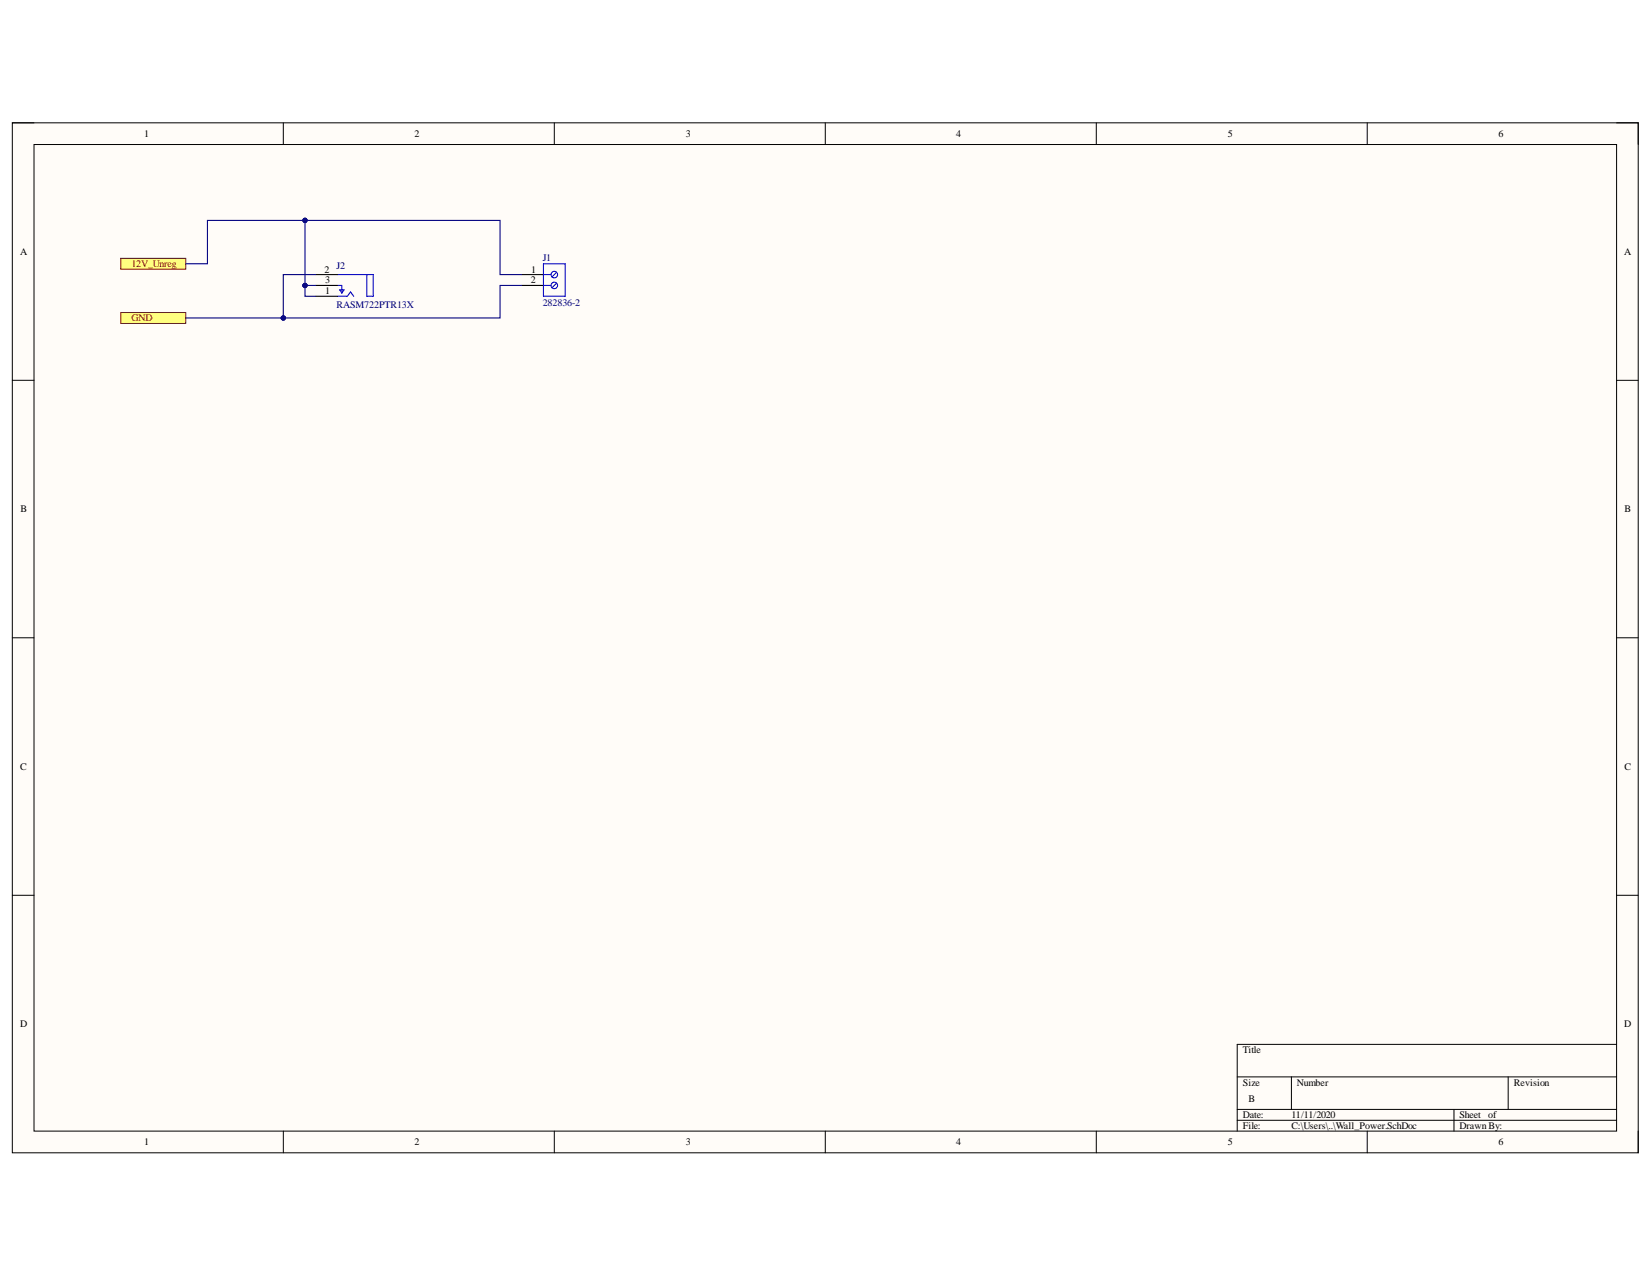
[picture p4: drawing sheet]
<svg xmlns="http://www.w3.org/2000/svg" width="279mm" height="216mm" viewBox="0 0 279 216" stroke-linecap="round" stroke-linejoin="round" font-family="sans-serif">
<path d="M2.1 20.8h275v174.1h-275z" fill-rule="evenodd" fill="#fffcf8"/>
<path d="M2.1 20.8h275v174.1h-275z" fill="none" stroke="#000" stroke-width=".17"/>
<path d="M5.8 24.4h267.6v166.8h-267.6z" fill-rule="evenodd" fill="#fffcf8"/>
<g fill="none" stroke="#000" stroke-width=".17">
<path d="M2.1 20.8h3.7M5.8 24.4h267.6v166.8h-267.6zM47.9 20.8v3.6M93.7 20.8v3.6M139.6 20.8v3.6M185.4 20.8v3.6M231.2 20.8v3.6M273.4 20.8h3.7v3.6M2.1 64.3h3.7M273.4 64.3h3.7M2.1 107.8h3.7M273.4 107.8h3.7"/>
<path d="M2.1 151.4h3.7M273.4 151.4h3.7M273.4 176.6h-64.2v14.6M47.9 191.2v3.7M93.7 191.2v3.7M139.6 191.2v3.7M185.4 191.2v3.7M209.2 182.1h64.2M209.2 187.6h64.2M209.2 189.4h64.2M218.4 182.1v5.5M231.2 191.2v3.7"/>
<path d="M245.9 187.6v3.6M255.1 182.1v5.5M277.1 191.2v3.7"/>
</g>
<path d="M57.1 50.1h1.6l.6-.7 .5 .7M57.1 46.4h6v3.7h-1.1v-3.7M57.1 48.3h.7v1.2M57.4 49h.8l-.4 .5z" fill="none" stroke="#00f" stroke-width=".18"/>
<path d="M53.4 50.1h3.7M53.4 48.3h3.7M53.4 46.4h3.7M88.3 48.3h3.6M88.3 46.4h3.6" fill="none" stroke="#000" stroke-width=".18"/>
<circle cx="93.7" cy="46.4" r=".55" fill="#fff"/>
<g fill="none" stroke="#00f" stroke-width=".18">
<path d="M94.1 46l-.7 .8"/>
<circle cx="93.7" cy="46.4" r=".55"/>
</g>
<circle cx="93.7" cy="48.3" r=".55" fill="#fff"/>
<g fill="none" stroke="#00f" stroke-width=".18">
<path d="M91.9 46.4h1.3M91.9 48.3h1.3M91.9 44.6h3.7v5.5h-3.7zM94.1 47.9l-.7 .8"/>
<circle cx="93.7" cy="48.3" r=".55"/>
</g>
<path d="M20.4 43.7h11v1.8h-11z" fill-rule="evenodd" fill="#ffff80"/>
<path d="M20.4 43.7h11v1.8h-11z" fill="none" stroke="#800000" stroke-width=".17"/>
<path d="M20.4 52.8h11v1.9h-11z" fill-rule="evenodd" fill="#ffff80"/>
<path d="M20.4 52.8h11v1.9h-11z" fill="none" stroke="#800000" stroke-width=".17"/>
<path d="M31.4 44.6h3.7v-7.3h49.5v9.1h3.7" fill="none" stroke="#000080" stroke-width=".18"/>
<circle cx="51.6" cy="37.3" r=".37" fill="#000080"/>
<circle cx="51.6" cy="37.3" r=".37" fill="none" stroke="#000080" stroke-width=".17"/>
<path d="M88.3 48.3h-3.7v5.5h-53.2" fill="none" stroke="#000080" stroke-width=".18"/>
<circle cx="47.9" cy="53.8" r=".37" fill="#000080"/>
<circle cx="47.9" cy="53.8" r=".37" fill="none" stroke="#000080" stroke-width=".17"/>
<path d="M53.4 48.3h-1.8v1.8h1.8" fill="none" stroke="#000080" stroke-width=".18"/>
<circle cx="51.6" cy="48.3" r=".37" fill="#000080"/>
<circle cx="51.6" cy="48.3" r=".37" fill="none" stroke="#000080" stroke-width=".17"/>
<path d="M51.6 37.3v11" fill="none" stroke="#000080" stroke-width=".18"/>
<circle cx="51.6" cy="48.3" r=".37" fill="#000080"/>
<circle cx="51.6" cy="48.3" r=".37" fill="none" stroke="#000080" stroke-width=".17"/>
<circle cx="51.6" cy="37.3" r=".37" fill="#000080"/>
<circle cx="51.6" cy="37.3" r=".37" fill="none" stroke="#000080" stroke-width=".17"/>
<path d="M53.4 46.4h-5.5v7.4" fill="none" stroke="#000080" stroke-width=".18"/>
<circle cx="47.9" cy="53.8" r=".37" fill="#000080"/>
<circle cx="47.9" cy="53.8" r=".37" fill="none" stroke="#000080" stroke-width=".17"/>
<g font-size="1.7">
<text x="24.4" y="23.2">1</text>
<text x="70.1" y="23.2">2</text>
<text x="116" y="23.2">3</text>
<text x="161.7" y="23.2">4</text>
<text x="207.7" y="23.2">5</text>
<text x="253.4" y="23.2">6</text>
<text x="3.4" y="43">A</text>
<text x="54.9" y="46.1">2</text>
<text x="55" y="47.9">3</text>
<text x="89.8" y="47.9">2</text>
<text x="89.8" y="46.1">1</text>
<text x="274.7" y="43">A</text>
<text x="55" y="49.7">1</text>
<text x="3.5" y="86.6">B</text>
<text x="274.8" y="86.6">B</text>
<text x="3.4" y="130.2">C</text>
<text x="274.8" y="130.2">C</text>
<text x="3.4" y="173.6">D</text>
<text x="274.7" y="173.6">D</text>
<text x="210.2" y="178">Title</text>
<text x="210.2" y="183.5">Size</text>
<text x="219.3" y="183.5">Number</text>
<text x="256.1" y="183.5">Revision</text>
<text x="210.2" y="189">Date:</text>
<text x="210.2" y="190.9">File:</text>
<text x="211.1" y="186.2">B</text>
<text x="218.4" y="189">11/11/2020</text>
<text x="218.4" y="190.9">C:\Users\..\Wall_Power.SchDoc</text>
<text x="246.8" y="189">Sheet</text>
<text x="246.8" y="190.9">DrawnBy:</text>
<text x="251.7" y="189">of</text>
<text x="24.4" y="193.6">1</text>
<text x="70.1" y="193.6">2</text>
<text x="116" y="193.6">3</text>
<text x="161.7" y="193.6">4</text>
<text x="207.7" y="193.6">5</text>
<text x="253.4" y="193.6">6</text>
</g>
<g font-size="1.7" fill="#800000">
<text x="22.2" y="45.2">12V_Unreg</text>
<text x="22.2" y="54.3">GND</text>
</g>
<g font-size="1.7" fill="#000080">
<text x="56.9" y="45.5">J2</text>
<text x="91.8" y="44.1">J1</text>
<text x="56.9" y="52.1">RASM722PTR13X</text>
<text x="91.8" y="51.8">282836-2</text>
</g>
</svg>
